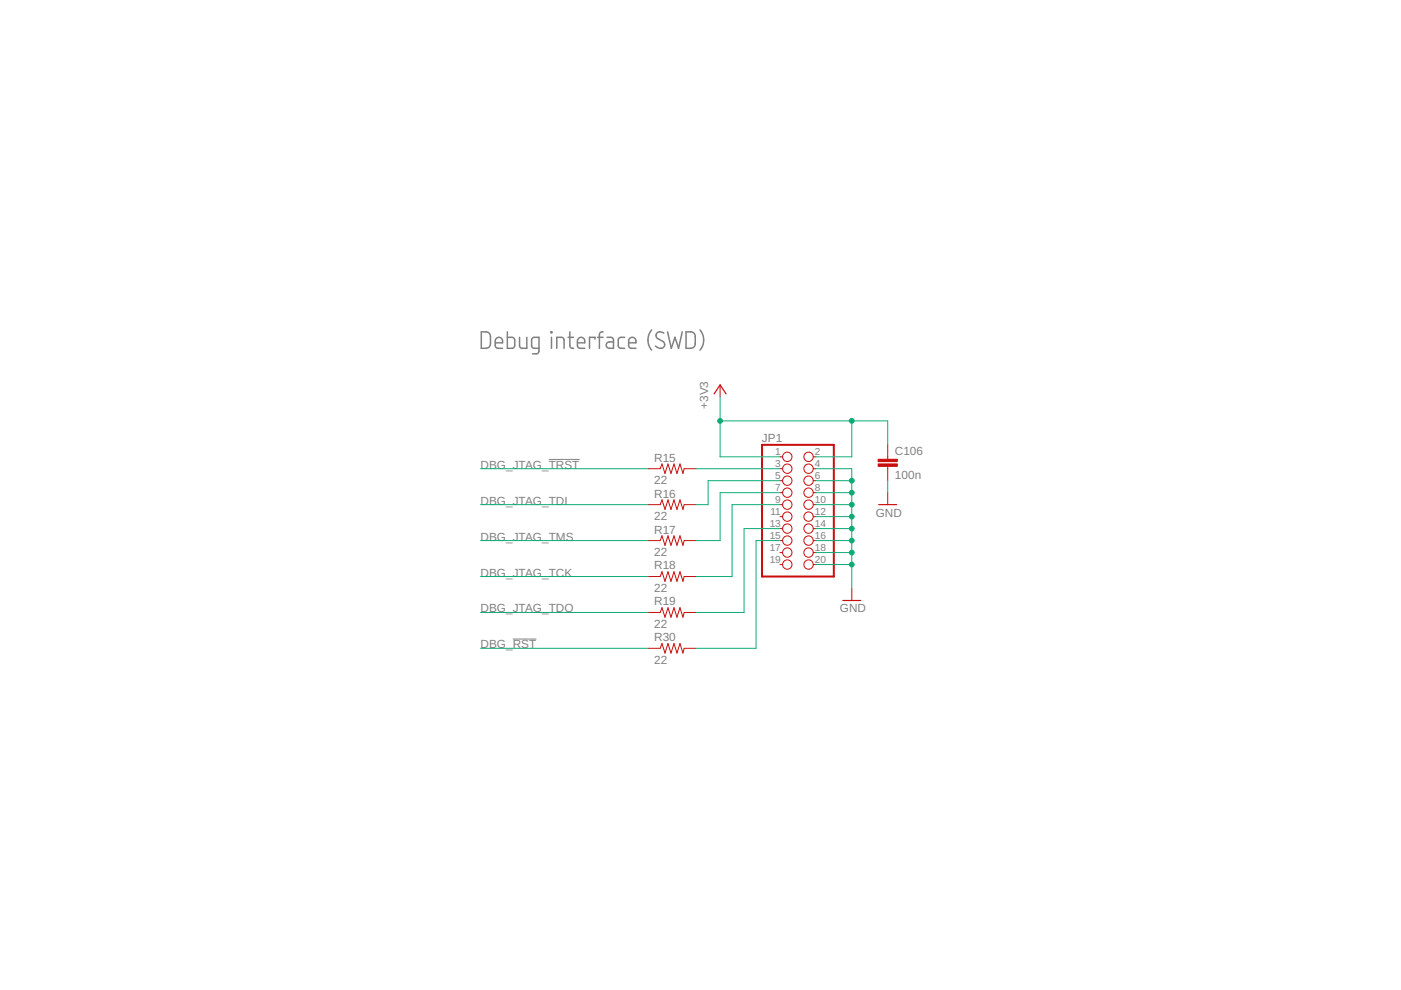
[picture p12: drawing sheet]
<svg xmlns="http://www.w3.org/2000/svg" width="297mm" height="210mm" viewBox="0 0 297 210" stroke-linecap="round" stroke-linejoin="round" font-family="sans-serif">
<g fill="none" stroke="#808080" stroke-width=".32">
<path d="M102 70.4a1.76 1.76 0 0 1 1.7 .2l.3 .7v1.6l-.3 .7a1.96 1.96 0 0 1-1.7 .3zM105 72.7h1.6a.81 .81 0 0 0-.6-1.2 .81 .81 0 0 0-1 .8l.1 1.3 .3 .2 1.2 .1M107.6 70.4v3.5l1.1-.1 .4-.5-.1-1.5-.3-.3h-1.1M110.2 71.5v1.9l.2 .3 .3 .2h1v-2.4M114.3 73.9l-1.2-.1-.3-.2-.1-1.5 .2-.5 1.4-.1v2.9l-.4 .6h-1M116.8 70.4h.2v.1h-.2zM116.9 71.5v2.4M118 73.9v-2.4h1.2l.3 .3 .1 2.1M120.4 71.5h1.2M120.8 70.4v3l.4 .4 .4 .1M122.4 72.7h1.6a.81 .81 0 0 0-.6-1.2 .81 .81 0 0 0-1 .8l.1 1.3 .3 .2 1.2 .1M126.2 71.9v-.4h-1.2v2.4"/>
<path d="M126.7 71.5h1.2M127.9 70.4l-.6 .1-.2 .4v3M128.7 71.5h1l.3 .4 .1 2h-.9a.68 .68 0 0 1-.7-.7 .68 .68 0 0 1 .7-.7h.9M132.4 71.5h-.9l-.3 .3-.1 .3 .1 1.5 .3 .2 .9 .1M133.3 72.7h1.5a.81 .81 0 0 0-.5-1.2 .81 .81 0 0 0-1 .8l.1 1.3 .3 .2 1.1 .1M138.2 70a3.3 3.3 0 0 0 0 4.2M140.7 70.6a.9 .9 0 0 0-1.1-.2 .9 .9 0 0 0-.4 1.1l1.3 .9a.84 .84 0 0 1 .2 1.2 .84 .84 0 0 1-1.2 .1l-.5-.3M141.5 70.4l.8 3.5 .8-2.4 .8 2.4 .8-3.5M145.5 70.4a1.76 1.76 0 0 1 1.6 .2l.3 .7v1.8l-.3 .5a1.96 1.96 0 0 1-1.6 .3zM148.4 70a3.3 3.3 0 0 1 0 4.2"/>
</g>
<path d="M116.3 97.4h6.6M108.7 135.5h5" fill="none" stroke="#808080" stroke-width=".21"/>
<path d="M161.6 94.3h15.2v27.9h-15.2z" fill="none" stroke="#c90d0c" stroke-width=".42"/>
<g fill="none" stroke="#c90d0c" stroke-width=".21">
<path d="M137.4 99.4h2.6l.4-1 .6 2 .6-2 .7 2 .6-2 .6 2 .7-2 .6 2 .3-1h2.5M152.7 81.6v2.6M165.4 96.9h.5M165.4 99.4h.5M172.4 96.9h.6M172.4 99.4h.6M188.2 94.3v3.1M188.2 98.9v3M137.4 107h2.6l.4-1 .6 2 .6-2 .7 2 .6-2 .6 2 .7-2 .6 2 .3-1h2.5M137.4 114.6h2.6l.4-1 .6 2 .6-2 .7 2 .6-2 .6 2 .7-2 .6 2 .3-1h2.5M165.4 101.9h.5M165.4 104.5h.5"/>
<path d="M165.4 107h.5M165.4 109.5h.5M165.4 112.1h.5M165.4 114.6h.5M165.4 117.2h.5M165.4 119.7h.5M172.4 101.9h.6M172.4 104.5h.6M172.4 107h.6M172.4 109.5h.6M172.4 112.1h.6M172.4 114.6h.6"/>
<path d="M172.4 117.2h.6M172.4 119.7h.6M188.2 104.5v2.5M137.4 122.2h2.6l.4-1 .6 2.1 .6-2.1 .7 2.1 .6-2.1 .6 2.1 .7-2.1 .6 2.1 .3-1.1h2.5M137.4 129.9h2.6l.4-1.1 .6 2.1 .6-2.1 .7 2.1 .6-2.1 .6 2.1 .7-2.1 .6 2.1 .3-1h2.5M137.4 137.5h2.6l.4-1.1 .6 2.1 .6-2.1 .7 2.1 .6-2.1 .6 2.1 .7-2.1 .6 2.1 .3-1h2.5M180.6 124.8v2.5"/>
<circle cx="166.9" cy="96.9" r=".99"/>
<circle cx="166.9" cy="99.4" r=".99"/>
<circle cx="171.4" cy="99.4" r=".99"/>
<circle cx="171.4" cy="96.9" r=".99"/>
<circle cx="166.9" cy="107" r=".99"/>
<circle cx="166.9" cy="101.9" r=".99"/>
<circle cx="166.9" cy="104.5" r=".99"/>
<circle cx="166.9" cy="109.5" r=".99"/>
<circle cx="166.9" cy="112.1" r=".99"/>
<circle cx="166.9" cy="117.2" r=".99"/>
<circle cx="166.9" cy="119.7" r=".99"/>
<circle cx="166.9" cy="114.6" r=".99"/>
<circle cx="171.4" cy="114.6" r=".99"/>
<circle cx="171.4" cy="117.2" r=".99"/>
<circle cx="171.4" cy="112.1" r=".99"/>
<circle cx="171.4" cy="119.7" r=".99"/>
<circle cx="171.4" cy="107" r=".99"/>
<circle cx="171.4" cy="101.9" r=".99"/>
<circle cx="171.4" cy="104.5" r=".99"/>
<circle cx="171.4" cy="109.5" r=".99"/>
</g>
<path d="M151.4 83.5l1.3-1.9 1.2 1.9M186.3 107h3.8M178.7 127.3h3.8" fill="none" stroke="#c90d0c" stroke-width=".25"/>
<g fill="#c90d0c" stroke="#c90d0c" stroke-width=".21">
<path d="M186.2 98.4h4v.5h-4z"/>
<path d="M186.2 97.4h4v.5h-4z"/>
</g>
<g fill="none" stroke="#0dab76" stroke-width=".21">
<path d="M101.9 99.4h35.5M147.6 99.4h17.8M152.7 84.2v12.7h12.7M152.7 89.2h35.5v5.1M173 99.4h7.6v25.4M180.6 89.2v7.7h-7.6M101.9 107h35.5M101.9 114.6h35.5M165.4 104.5h-12.7v10.1h-5.1M165.4 101.9h-15.3v5.1h-2.5M165.4 107h-10.2v15.2h-7.6M165.4 112.1h-7.6v17.8h-10.2"/>
<path d="M165.4 114.6h-5.1v22.9h-12.7M173 101.9h7.6M173 104.5h7.6M173 107h7.6M173 109.5h7.6M173 112.1h7.6M173 114.6h7.6M173 117.2h7.6M173 119.7h7.6M188.2 101.9v2.6M101.9 122.2h35.5M101.9 129.9h35.5"/>
<path d="M101.9 137.5h35.5"/>
</g>
<g fill="#0dab76" stroke="#0dab76" stroke-width=".21">
<circle cx="152.7" cy="89.2" r=".51"/>
<circle cx="180.6" cy="89.2" r=".51"/>
<circle cx="180.6" cy="101.9" r=".51"/>
<circle cx="180.6" cy="104.5" r=".51"/>
<circle cx="180.6" cy="107" r=".51"/>
<circle cx="180.6" cy="109.5" r=".51"/>
<circle cx="180.6" cy="112.1" r=".51"/>
<circle cx="180.6" cy="114.6" r=".51"/>
<circle cx="180.6" cy="117.2" r=".51"/>
<circle cx="180.6" cy="119.7" r=".51"/>
</g>
<g font-size="2.5" fill="#808080">
<text x="150.1" y="86.7" transform="rotate(-90 150.1 86.7)">+3V3</text>
<text x="161.6" y="93.7">JP1</text>
<text x="101.9" y="99.4">DBG_JTAG_TRST</text>
<text x="138.7" y="97.9">R15</text>
<text x="189.7" y="101.5">100n</text>
<text x="189.7" y="96.5">C106</text>
<text x="101.9" y="107">DBG_JTAG_TDI</text>
<text x="138.7" y="102.7">22</text>
<text x="138.7" y="105.5">R16</text>
<text x="138.7" y="110.3">22</text>
<text x="138.7" y="113.1">R17</text>
<text x="185.7" y="109.5">GND</text>
<text x="101.9" y="114.6">DBG_JTAG_TMS</text>
<text x="138.7" y="117.9">22</text>
<text x="101.9" y="122.2">DBG_JTAG_TCK</text>
<text x="138.7" y="125.5">22</text>
<text x="138.7" y="120.7">R18</text>
<text x="101.9" y="129.8">DBG_JTAG_TDO</text>
<text x="138.7" y="128.3">R19</text>
<text x="178.1" y="129.8">GND</text>
<text x="101.9" y="137.5">DBG_RST</text>
<text x="138.7" y="133.1">22</text>
<text x="138.7" y="136">R30</text>
<text x="138.7" y="140.8">22</text>
</g>
<g font-size="2.1" fill="#808080">
<text x="164.4" y="96.5">1</text>
<text x="164.4" y="99">3</text>
<text x="164.4" y="101.6">5</text>
<text x="172.8" y="96.5">2</text>
<text x="172.8" y="99">4</text>
<text x="172.8" y="101.6">6</text>
<text x="164.4" y="104.1">7</text>
<text x="164.4" y="106.6">9</text>
<text x="172.8" y="104.1">8</text>
<text x="172.8" y="106.6">10</text>
<text x="163.2" y="111.7">13</text>
<text x="163.3" y="109.2">11</text>
<text x="172.8" y="109.2">12</text>
<text x="172.8" y="111.7">14</text>
<text x="163.2" y="114.3">15</text>
<text x="163.2" y="116.8">17</text>
<text x="163.2" y="119.3">19</text>
<text x="172.8" y="114.3">16</text>
<text x="172.8" y="116.8">18</text>
<text x="172.8" y="119.3">20</text>
</g>
</svg>
